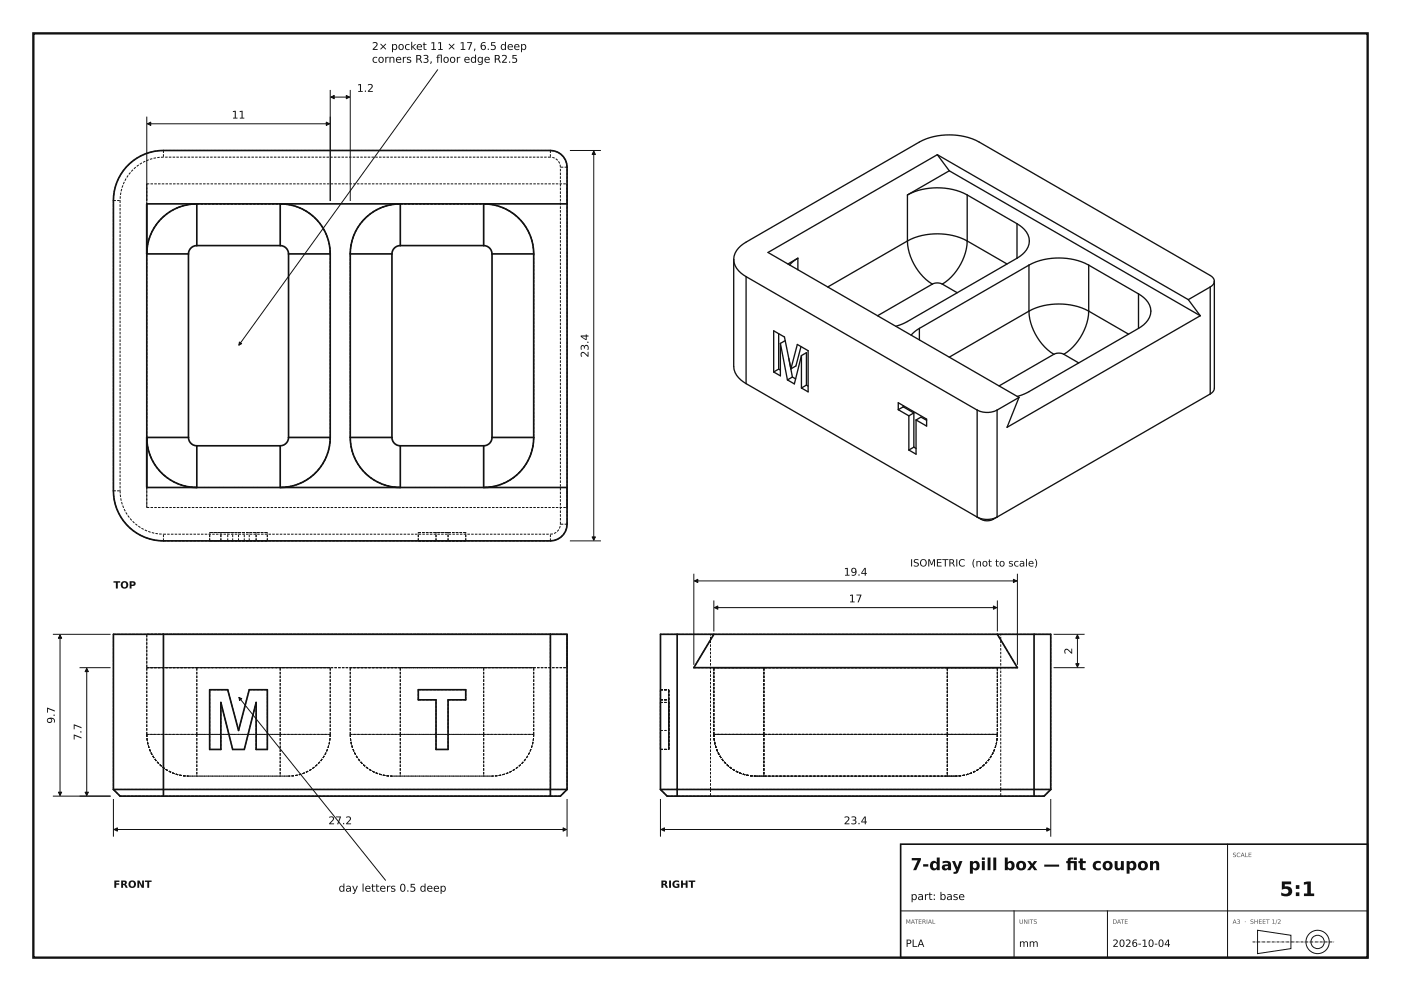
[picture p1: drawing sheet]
<svg xmlns="http://www.w3.org/2000/svg" width="420mm" height="297mm" viewBox="0 0 420 297" stroke-linecap="round" stroke-linejoin="round" font-family="sans-serif">
<path d="M10 10h400v277h-400z" fill="none" stroke="#111" stroke-width=".7" stroke-linecap="butt"/>
<path d="M270 253h140v34h-140z" fill="none" stroke="#111" stroke-width=".49"/>
<g fill="none" stroke="#111" stroke-width=".3">
<path d="M44 35.1v25M44.2 37.1h54.6M99 27.1v33M99.2 29.1h5.6M105 27.1v33M131.2 20.9l-59.6 82.5M171 45.1h9M178 45.3v116.6M171 162.1h9M208 172.1v27M208.2 174.1h96.6M305 172.1v27"/>
<path d="M16 190.1h17M18 190.3v48.1M214 180.1v9M214.2 182.1h84.6M299 180.1v9M316 190.1h9M323 190.3v9.6M24 200.1h9M26 200.3v38.1M71.6 209l44 54.8M316 200.1h9M16 238.6h17"/>
<path d="M34 239.6v11M170 239.6v11M198 239.6v11M315 239.6v11M34.2 248.6h135.6M198.2 248.6h116.6M368 253v34M270 273h140M304 273v14M332 273v14M377 278.8l10 1.5v4l-10 1.5z"/>
<circle cx="395" cy="282.3" r="2"/>
<circle cx="395" cy="282.3" r="3.5"/>
</g>
<g fill="none" stroke="#111" stroke-width=".5">
<path d="M37.9 50a15 15 0 0 1 11.1-4.9h116a5 5 0 0 1 5 5v107a5 5 0 0 1-5 5h-116a15 15 0 0 1-15-15v-87a15 15 0 0 1 3.9-10.1zM56.5 76.1v55M59 73.6v-12.5a15 15 0 0 0-15 15h12.5M59 73.6a2.5 2.5 0 0 0-2.5 2.5M59 73.6h25M84 73.6v-12.5a15 15 0 0 1 15 15M84 73.6a2.5 2.5 0 0 1 2.5 2.5M86.5 76.1h12.5M86.5 76.1v55M99 76.1v55M105 76.1h12.5M105 76.1v55"/>
<path d="M117.5 76.1v55M120 73.6v-12.5a15 15 0 0 0-15 15M120 73.6a2.5 2.5 0 0 0-2.5 2.5M120 73.6h25M145 73.6v-12.5a15 15 0 0 1 15 15M145 73.6a2.5 2.5 0 0 1 2.5 2.5M147.5 76.1h12.5M147.5 76.1v55M160 76.1v55M170 61.1h-126v85h126M56.5 131.1h-12.5a15 15 0 0 0 15 15v-12.5M56.5 131.1a2.5 2.5 0 0 0 2.5 2.5"/>
<path d="M59 133.6h25M86.5 131.1a2.5 2.5 0 0 1-2.5 2.5M86.5 131.1h12.5M99 131.1a15 15 0 0 1-15 15v-12.5M105 131.1a15 15 0 0 0 15 15v-12.5M105 131.1h12.5M117.5 131.1a2.5 2.5 0 0 0 2.5 2.5M120 133.6h25M147.5 131.1h12.5M147.5 131.1a2.5 2.5 0 0 1-2.5 2.5M160 131.1a15 15 0 0 1-15 15v-12.5M49 190.1h-15v46.5"/>
<path d="M49 190.1h116M49 190.1v48.5M165 190.1h5v46.5M165 190.1v48.5M203 190.1h-5v46.5M203 190.1h107M203 190.1v48.5M214 190.1l-6 10h97l-6-10M310 190.1h5v46.5M310 190.1v48.5M62.9 206.7h5.4l3.2 12.2 3.2-12.2h5.4v17.9h-3.3v-14.1l-3.6 14.1h-3.4l-3.6-14.1v14.1h-3.3zM125.4 206.7h14.2v3h-5.3v14.9h-3.6v-14.9h-5.3z"/>
<path d="M34 236.6h136M34 236.6l2 2h13M49 238.6h116M170 236.6l-2 2h-3M198 236.6h117M198 236.6l2 2h3M203 238.6h107M315 236.6l-2 2h-3"/>
</g>
<g fill="none" stroke="#111" stroke-width=".3" stroke-dasharray=".7 .4" stroke-linecap="butt">
<path d="M44 55.1v6M44 55.1h126M49 47.1a13 13 0 0 0-13 13M49 45.1a15 15 0 0 0-15 15M49 45.1v2M165 47.1h-116M165 45.1h-116M165 45.1v2M168 50.1a3 3 0 0 0-3-3M170 55.1v6M170 50.1a5 5 0 0 0-5-5M170 50.1h-2"/>
<path d="M34 60.1v87M34 60.1h2M36 60.1v87M44 61.1v-6M44 76.1a15 15 0 0 1 15-15M59 61.1h25M84 61.1a15 15 0 0 1 15 15M99 76.1v55M105 76.1a15 15 0 0 1 15-15M120 61.1h25M145 61.1a15 15 0 0 1 15 15M160 76.1v55"/>
<path d="M170 61.1v-6M44 131.1v-55M99 131.1a15 15 0 0 1-15 15M105 131.1v-55M160 131.1a15 15 0 0 1-15 15M34 147.1a15 15 0 0 0 15 15M34 147.1h2M36 147.1a13 13 0 0 0 13 13M44 146.1v6M44 152.1v-6M44 152.1h126M59 146.1h25"/>
<path d="M59 146.1a15 15 0 0 1-15-15M62.9 159.6h5.4M66.2 159.6h-3.3M68.3 159.6h3.2M69.8 159.6h-3.6M71.5 159.6h3.2M73.2 159.6h-3.4M74.7 159.6h5.4M76.8 159.6h-3.6M80.1 159.6h-3.3M84 146.1h-25M120 146.1h25"/>
<path d="M120 146.1a15 15 0 0 1-15-15M125.4 159.6h14.2M130.7 159.6h-5.3M134.3 159.6h-3.6M139.6 159.6h-5.3M145 146.1h-25M168 157.1v-107M170 152.1v-6M170 146.1v6M170 157.1v-107M170 157.1h-2M49 162.1h116"/>
<path d="M49 160.1h116M49 162.1v-2M62.9 162.1h5.4M62.9 162.1v-2.5M66.2 162.1h-3.3M66.2 162.1v-2.5M68.3 162.1h3.2M68.3 162.1v-2.5M69.8 162.1h-3.6M69.8 162.1v-2.5M71.5 162.1h3.2M71.5 162.1v-2.5"/>
<path d="M73.2 162.1h-3.4M73.2 162.1v-2.5M74.7 162.1h5.4M74.7 162.1v-2.5M76.8 162.1h-3.6M76.8 162.1v-2.5M80.1 162.1h-3.3M80.1 162.1v-2.5M125.4 162.1h14.2M125.4 162.1v-2.5M130.7 162.1h-5.3M130.7 162.1v-2.5"/>
<path d="M134.3 162.1h-3.6M134.3 162.1v-2.5M139.6 162.1h-5.3M139.6 162.1v-2.5M165 162.1a5 5 0 0 0 5-5M165 160.1a3 3 0 0 0 3-3M165 162.1v-2M34 190.1h15M44 190.1h126M44 190.1v10M49 190.1h116M165 190.1h5"/>
<path d="M170 190.1v10M213 190.1h-15M213 190.1h87M214 190.1l-6 10M300 190.1h15M44 200.1v-10M44 200.1h126M44 200.1h15M59 200.1h25M59 200.1h-15M62.9 206.7h5.4M66.2 210.5v14.1"/>
<path d="M68.3 206.7l3.2 12.2M71.5 218.9l3.2-12.2M74.7 206.7h5.4M76.8 210.5l-3.6 14.1M80.1 206.7v17.9M84 200.1h15M99 200.1h-15M105 200.1h15M120 200.1h25M120 200.1h-15M125.4 209.7v-3M125.4 206.7h14.2"/>
<path d="M130.7 209.7h-5.3M134.3 209.7v14.9M139.6 206.7v3M139.6 209.7h-5.3M145 200.1h15M160 200.1h-15M170 200.1v-10M198 210.5v14.1M198 206.7v12.2M198 218.9v-12.2M198 206.7v17.9M198 209.7v-3"/>
<path d="M198 206.7v3M198 209.7v14.9M198 210.5h2.5M198 206.7h2.5M198 218.9h2.5M198 209.7h2.5M200.5 210.5v14.1M200.5 206.7v12.2M200.5 218.9v-12.2M200.5 206.7v17.9M200.5 209.7v-3M200.5 206.7v3"/>
<path d="M200.5 209.7v14.9M208 200.1h21M214 200.1h15M229 200.1h-15M284 200.1h21M284 200.1h-55M284 200.1h15M299 200.1h-15M305 200.1l-6-10M34 236.6v-46.5M34 236.6l2 2M44 220.1v-20"/>
<path d="M44 220.1a12.5 12.5 0 0 0 12.5 12.5M44 220.1h15M49 238.6h-13M49 236.6h-15M49 236.6v-46.5M49 236.6v2M56.5 232.6h2.5M59 232.6h-2.5M59 232.6h25M59 220.1v-20M59 220.1h-15M59 220.1h25"/>
<path d="M59 220.1v12.5M62.9 224.6v-17.9M66.2 224.6h-3.3M69.8 224.6l-3.6-14.1M73.2 224.6h-3.4M76.8 224.6v-14.1M80.1 224.6h-3.3M84 232.6h-25M84 232.6h2.5M84 220.1h-25M84 220.1v-20M84 220.1h15"/>
<path d="M84 220.1v12.5M86.5 232.6h-2.5M99 220.1v-20M99 220.1a12.5 12.5 0 0 1-12.5 12.5M99 220.1h-15M105 220.1v-20M105 220.1a12.5 12.5 0 0 0 12.5 12.5M105 220.1h15M117.5 232.6h2.5M120 232.6h-2.5M120 232.6h25M120 220.1v-20"/>
<path d="M120 220.1h-15M120 220.1h25M120 220.1v12.5M130.7 224.6v-14.9M134.3 224.6h-3.6M145 232.6h-25M145 232.6h2.5M145 220.1h-25M145 220.1v-20M145 220.1h15M145 220.1v12.5M147.5 232.6h-2.5"/>
<path d="M160 220.1v-20M160 220.1a12.5 12.5 0 0 1-12.5 12.5M160 220.1h-15M165 238.6h-116M165 236.6h-116M165 236.6v-46.5M165 236.6v2M168 238.6h-3M170 236.6v-46.5M170 236.6h-5M170 236.6l-2 2M198 236.6v-46.5"/>
<path d="M198 224.6v-17.9M198 224.6v-14.1M198 224.6v-14.9M198 236.6l2 2M198 224.6h2.5M200.5 224.6v-17.9M200.5 224.6v-14.1M200.5 224.6v-14.9M213 236.6h-15M213 238.6h-13M213 236.6v-46.5M213 236.6v2"/>
<path d="M214 220.1v-20M214 220.1a12.5 12.5 0 0 0 12.5 12.5M214 220.1h15M226.5 232.6h2.5M229 220.1v-20M229 220.1h55M229 232.6h55M229 232.6h-2.5M229 220.1v12.5M229 220.1h-15M284 220.1v-20M284 232.6h2.5"/>
<path d="M284 232.6h-55M284 220.1v12.5M284 220.1h15M284 220.1h-55M286.5 232.6h-2.5M299 220.1v-20M299 220.1a12.5 12.5 0 0 1-12.5 12.5M299 220.1h-15M300 238.6h-87M300 236.6h-87M300 236.6v-46.5M300 236.6v2"/>
<path d="M313 238.6h-13M315 236.6h-15M315 236.6v-46.5M315 236.6l-2 2"/>
</g>
<g fill="none" stroke="#111" stroke-width=".4">
<path d="M272 58.4a19.8 19.8 0 0 1 18 0M272 58.4v13.8M281 46.4l75.2 43.4M281 46.4l-50.8 29.3 75.3 43.4M281 46.4l3.6 4.8M284.6 51.2l75.2 43.4M284.6 51.2l-12.6 7.2M290 58.4l14.9 8.6M290 58.4v13.8M220 77.7a6.3 6.3 0 0 1 3.7-5.1l51.9-30a19.8 19.8 0 0 1 17.9 0l69.3 40 1 .8 .2 .9M220 77.7a6.3 6.3 0 0 0 3.7 5.2M220 77.7v32.1a6.3 6.3 0 0 0 3.7 5.2"/>
<path d="M239.2 77.4l-2.5 2M239.2 77.4l-3 1.7M239.2 77.4v3.4M272 72.2a16.5 16.5 0 0 0 7.5 12.9M272 72.2a19.8 19.8 0 0 1 18 0M272 72.2l-23.8 13.8M290 72.2a16.5 16.5 0 0 1-7.5 12.9M290 72.2l11.9 6.9M304.9 77.4l-32.9 19-3.5 1.4M304.9 67a5.7 5.7 0 0 1 3.3 7.1 7.6 7.6 0 0 1-3.3 3.3M304.9 67v10.4M308.5 79.5a19.8 19.8 0 0 1 17.9 0"/>
<path d="M308.5 79.5l-32.9 18.9M308.5 79.5v13.7M326.4 79.5l14.9 8.6M326.4 79.5v13.7M223.7 82.9l69.2 40M223.7 82.9v32.1M275.6 98.4l-2.5 2M275.6 98.4v3.5M279.5 85.1l1.3-.3 1.7 .3M279.5 85.1l-16.4 9.5M282.5 85.1l4.5 2.6M308.5 93.2a19.8 19.8 0 0 1 17.9 0"/>
<path d="M308.5 93.2a16.5 16.5 0 0 0 7.4 13M308.5 93.2l-23.9 13.8M326.4 93.2a16.5 16.5 0 0 1-7.5 13M326.4 93.2l11.9 6.9M341.3 98.4l-32.8 19-3.5 1.4M341.3 88.1a5.7 5.7 0 0 1 3.3 7 7.6 7.6 0 0 1-3.3 3.3M341.3 88.1v10.3M356.2 89.8l3.6 4.8M359.8 94.6l-57.9 33.5 3.6-9M362.8 86l-6.6 3.8M362.8 86v32.1M364 84.3l-.2 .9-1 .8"/>
<path d="M364 84.3v32l-.2 .9-1 .9M223.7 115l70.4 40.7a4.3 4.3 0 0 0 4.8-.7M233.4 110.6l-1.5 .9M233.4 110.6l.5 .3M233.4 100v10.6M233.9 102.9v9.7l-2-1.1M233.9 102.9l2.2 11M235.4 102.1l-1.5 .8M236.5 107.4l1.1 5.6M237.1 110.5l1.9-7.3 3.3 1.9v12.3l-2-1.1M237.1 110.5l-1.9-9.5-3.3-1.9v12.4M237.6 113l.9 .6"/>
<path d="M237.6 113l-1.5 .9M240.1 103.9l-1.5 5.8-1.5 .8M240.3 106.6l-2.2 8.5-2-1.2M240.3 106.6v9.7M240.3 106.6l1.5-.9v9.7M241.8 115.4l.5 .3M241.8 115.4l-1.5 .9M305.5 119.1l-6.6 3.8M315.9 106.2l1.3-.4 1.7 .4M315.9 106.2l-16.4 9.5M318.9 106.2l4.5 2.6M362.8 118.1l-63.9 36.9"/>
<path d="M269.3 122.8v-2.1l8.5 4.9v2.1l-3.2-1.8M269.3 122.8l3.2 1.8M270.8 121.9l-1.5 .9M270.8 121.9l3.2 1.9M270.8 121.6v.3M272.5 124.6v10.3M274 134l.6 .4M274 134l-1.5 .9M274 123.8l-1.5 .8M274 123.8v10.2M274.6 125.9v10.2l-2.1-1.2M274.6 125.9l1.5-.9 1.7 1"/>
<path d="M292.9 122.9v32.1a6.6 6.6 0 0 0 6 0M292.9 122.9a6.6 6.6 0 0 0 6 0M298.9 122.9v32.1"/>
</g>
<path d="M375.5 282.3h24.5" fill="none" stroke="#111" stroke-width=".3" stroke-dasharray=".9 .2 .1 .2" stroke-linecap="butt"/>
<g fill="#111" stroke="#111" stroke-width=".3">
<path d="M168.8 248.1l1 .5-1 .5z"/>
<path d="M34.2 248.6l1-.5v1z"/>
<path d="M26 200.3l.5 1h-1z"/>
<path d="M25.5 237.4h1l-.5 1z"/>
<path d="M18 190.3l.5 1h-1z"/>
<path d="M17.5 237.4h1l-.5 1z"/>
<path d="M97.8 36.6l1 .5-1 .5z"/>
<path d="M44.2 37.1l1-.5v1z"/>
<path d="M103.8 28.6l1 .5-1 .5z"/>
<path d="M99.2 29.1l1-.5v1z"/>
<path d="M178 45.3l.5 1h-1z"/>
<path d="M177.5 160.9h1l-.5 1z"/>
<path d="M297.8 181.6l1 .5-1 .5z"/>
<path d="M214.2 182.1l1-.5v1z"/>
<path d="M303.8 173.6l1 .5-1 .5z"/>
<path d="M208.2 174.1l1-.5v1z"/>
<path d="M313.8 248.1l1 .5-1 .5z"/>
<path d="M198.2 248.6l1-.5v1z"/>
<path d="M323 190.3l.5 1h-1z"/>
<path d="M322.5 198.9h1l-.5 1z"/>
<path d="M71.8 102.5l.7 .5-.9 .4z"/>
<path d="M71.6 209l.9 .4-.7 .5z"/>
</g>
<text font-size="6" fill="#111" x="383.6" y="268.6">5:1</text>
<g font-size="5" fill="#111">
<text x="273" y="260.8">7-day pill box — ft coupon</text>
<text x="319.5" y="260.8">i</text>
</g>
<g font-size="3.2" fill="#111">
<text x="111.5" y="15">2× pocket 11 × 17, 6.5 deep</text>
<text x="111.5" y="18.8">corners R3, foor edge R2.5</text>
<text x="130.7" y="18.8">l</text>
<text x="107" y="27.5">1.2</text>
<text x="69.5" y="35.5">11</text>
<text x="176.4" y="107.2" transform="rotate(-90 176.4 107.2)">23.4</text>
<text x="252.9" y="172.5">19.4</text>
<text x="254.5" y="180.5">17</text>
<text x="321.4" y="196.1" transform="rotate(-90 321.4 196.1)">2</text>
<text x="16.4" y="216.9" transform="rotate(-90 16.4 216.9)">9.7</text>
<text x="24.4" y="221.9" transform="rotate(-90 24.4 221.9)">7.7</text>
<text x="98.4" y="247">27.2</text>
<text x="252.9" y="247">23.4</text>
<text x="101.5" y="267.2">day letters 0.5 deep</text>
<text x="273" y="269.7">part: base</text>
</g>
<g font-size="3" fill="#111">
<text x="272.8" y="169.8">ISOMETRIC (not to scale)</text>
<text x="34" y="176.4">TOP</text>
<text x="34" y="266.1">FRONT</text>
<text x="198" y="266.1">RIGHT</text>
<text x="271.5" y="283.8">PLA</text>
<text x="305.5" y="283.8">mm</text>
<text x="333.5" y="283.8">2026-10-04</text>
</g>
<g font-size="1.8" fill="#555">
<text x="369.5" y="256.9">SCALE</text>
<text x="271.5" y="276.9">MATERIAL</text>
<text x="305.5" y="276.9">UNITS</text>
<text x="333.5" y="276.9">DATE</text>
<text x="369.5" y="276.9">A3 · SHEET 1/2</text>
</g>
</svg>
